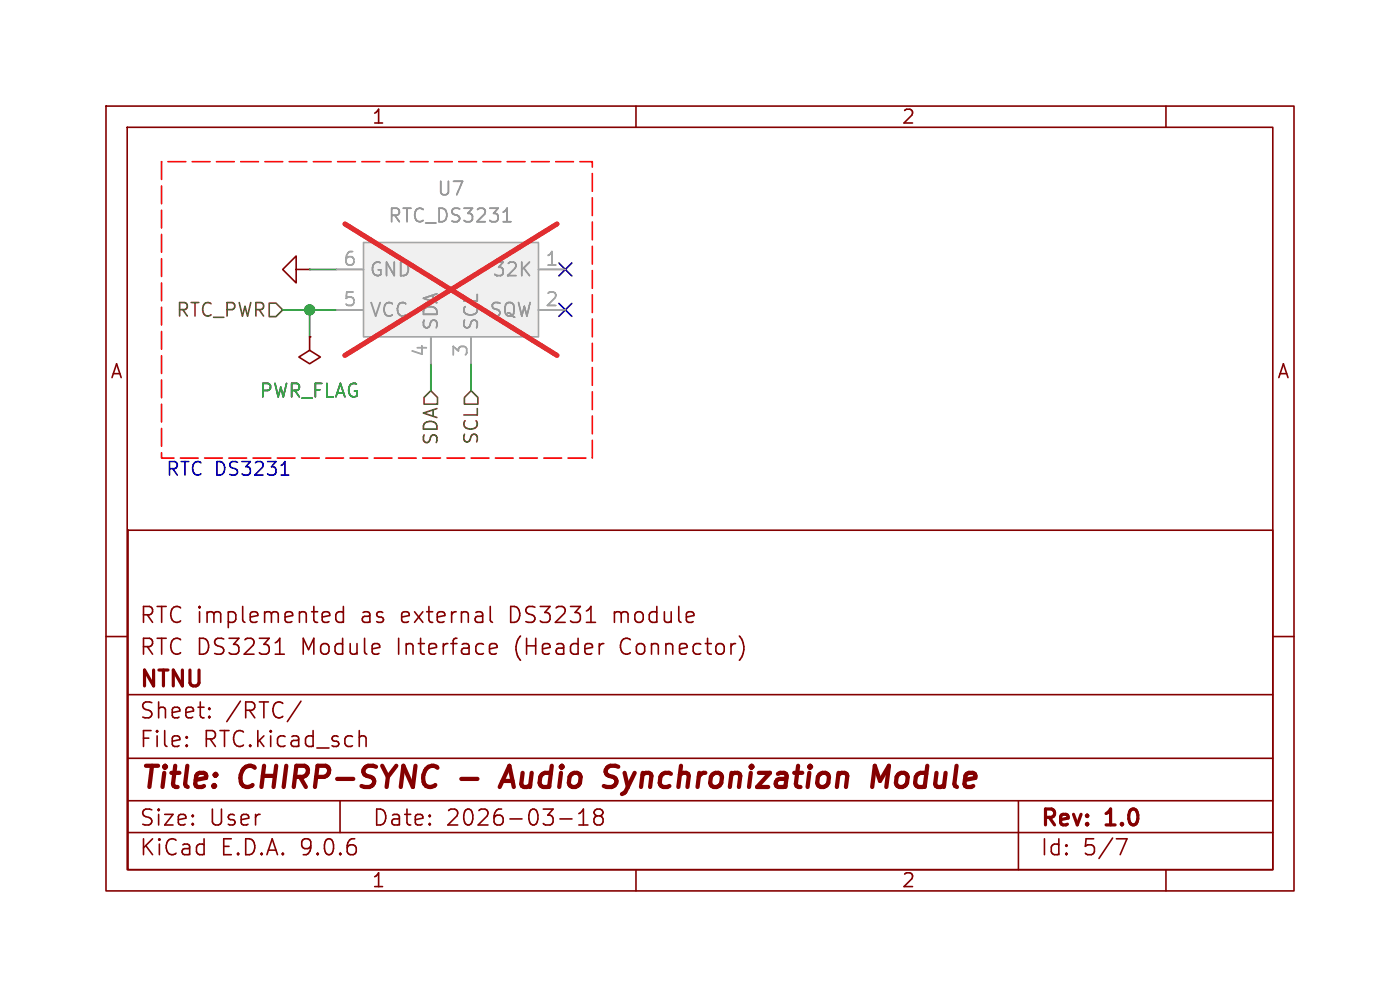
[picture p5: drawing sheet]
(kicad_sch
 (version 20250114)
 (generator "eeschema")
 (generator_version "9.0")
 (paper "User" 132.08 93.98)
 (title_block
  (title "CHIRP-SYNC - Audio Synchronization Module")
  (date "2026-03-18")
  (rev "1.0")
  (company "NTNU")
  (comment 1 "RTC DS3231 Module Interface (Header Connector)")
  (comment 2 "RTC implemented as external DS3231 module"))
 (lib_symbols
  (symbol "Timer_RTC:DS3231_TH" (exclude_from_sim no) (in_bom yes) (on_board yes)
   (property "Reference" "U" (at -2.032 -0.254 0) (effects (font (size 1.27 1.27))))
   (property "Value" "" (at 0 0 0) (effects (font (size 1.27 1.27))))
   (property "Footprint" "" (at 0 0 0) (effects (font (size 1.27 1.27)) (hide yes)))
   (property "Datasheet" "" (at 0 0 0) (effects (font (size 1.27 1.27)) (hide yes)))
   (property "Description" "" (at 0 0 0) (effects (font (size 1.27 1.27)) (hide yes)))
   (symbol "DS3231_TH_1_1"
    (rectangle (start -10.16 -1.27) (end 6.35 -10.16) (stroke (width 0) (type solid)) (fill (type background)))
    (pin power_in line (at -12.7 -3.81 0) (length 2.54) (name "GND" (effects (font (size 1.27 1.27)))) (number "6" (effects (font (size 1.27 1.27)))))
    (pin power_in line (at -12.7 -7.62 0) (length 2.54) (name "VCC" (effects (font (size 1.27 1.27)))) (number "5" (effects (font (size 1.27 1.27)))))
    (pin bidirectional line (at -3.81 -12.7 90) (length 2.54) (name "SDA" (effects (font (size 1.27 1.27)))) (number "4" (effects (font (size 1.27 1.27)))))
    (pin bidirectional line (at 0 -12.7 90) (length 2.54) (name "SCL" (effects (font (size 1.27 1.27)))) (number "3" (effects (font (size 1.27 1.27)))))
    (pin output line (at 8.89 -3.81 180) (length 2.54) (name "32K" (effects (font (size 1.27 1.27)))) (number "1" (effects (font (size 1.27 1.27)))))
    (pin input line (at 8.89 -7.62 180) (length 2.54) (name "SQW" (effects (font (size 1.27 1.27)))) (number "2" (effects (font (size 1.27 1.27))))))
   (embedded_fonts no))
  (symbol "power:GND"
   (power)
   (pin_numbers (hide yes))
   (pin_names
    (offset 0) (hide yes)) (exclude_from_sim no) (in_bom yes) (on_board yes)
   (property "Reference" "#PWR" (at 0 -6.35 0) (effects (font (size 1.27 1.27)) (hide yes)))
   (property "Value" "GND" (at 0 -3.81 0) (effects (font (size 1.27 1.27)) (hide yes)))
   (property "Footprint" "" (at 0 0 0) (effects (font (size 1.27 1.27)) (hide yes)))
   (property "Datasheet" "" (at 0 0 0) (effects (font (size 1.27 1.27)) (hide yes)))
   (property "Description" "Power symbol creates a global label with name \"GND\" , ground" (at 0 0 0) (effects (font (size 1.27 1.27)) (hide yes)))
   (symbol "GND_0_1"
    (polyline (pts (xy 0 0) (xy 0 -1.27) (xy 1.27 -1.27) (xy 0 -2.54) (xy -1.27 -1.27) (xy 0 -1.27)) (stroke (width 0) (type default)) (fill (type none))))
   (symbol "GND_1_1"
    (pin power_in line (at 0 0 270) (length 0) (name "~" (effects (font (size 1.27 1.27)))) (number "1" (effects (font (size 1.27 1.27))))))
   (embedded_fonts no))
  (symbol "power:PWR_FLAG"
   (power)
   (pin_numbers (hide yes))
   (pin_names
    (offset 0) (hide yes)) (exclude_from_sim no) (in_bom yes) (on_board yes)
   (property "Reference" "#FLG" (at 0 1.905 0) (effects (font (size 1.27 1.27)) (hide yes)))
   (property "Value" "PWR_FLAG" (at 0 3.81 0) (effects (font (size 1.27 1.27))))
   (property "Footprint" "" (at 0 0 0) (effects (font (size 1.27 1.27)) (hide yes)))
   (property "Datasheet" "~" (at 0 0 0) (effects (font (size 1.27 1.27)) (hide yes)))
   (property "Description" "Special symbol for telling ERC where power comes from" (at 0 0 0) (effects (font (size 1.27 1.27)) (hide yes)))
   (symbol "PWR_FLAG_0_0"
    (pin power_out line (at 0 0 90) (length 0) (name "~" (effects (font (size 1.27 1.27)))) (number "1" (effects (font (size 1.27 1.27))))))
   (symbol "PWR_FLAG_0_1"
    (polyline (pts (xy 0 0) (xy 0 1.27) (xy -1.016 1.905) (xy 0 2.54) (xy 1.016 1.905) (xy 0 1.27)) (stroke (width 0) (type default)) (fill (type none))))
   (embedded_fonts no)))
 (text "RTC DS3231\n"
  (exclude_from_sim no)
  (at 21.59 44.45 0)
  (effects (font (size 1.27 1.27))))
 (junction
  (at 29.21 29.21)
  (diameter 0)
  (color 0 0 0 0))
 (no_connect
  (at 53.34 25.4))
 (no_connect
  (at 53.34 29.21))
 (wire
  (pts (xy 44.45 34.29) (xy 44.45 36.83))
  (stroke (width 0) (type default)))
 (wire
  (pts (xy 29.21 31.75) (xy 29.21 29.21))
  (stroke (width 0) (type default)))
 (wire
  (pts (xy 29.21 25.4) (xy 31.75 25.4))
  (stroke (width 0) (type default)))
 (wire
  (pts (xy 26.67 29.21) (xy 29.21 29.21))
  (stroke (width 0) (type default)))
 (wire
  (pts (xy 40.64 34.29) (xy 40.64 36.83))
  (stroke (width 0) (type default)))
 (wire
  (pts (xy 29.21 29.21) (xy 31.75 29.21))
  (stroke (width 0) (type default)))
 (hierarchical_label "SDA"
  (shape input)
  (at 40.64 36.83 270)
  (effects (font (size 1.27 1.27)) (justify right)))
 (hierarchical_label "SCL"
  (shape input)
  (at 44.45 36.83 270)
  (effects (font (size 1.27 1.27)) (justify right)))
 (hierarchical_label "RTC_PWR"
  (shape input)
  (at 26.67 29.21 180)
  (effects (font (size 1.27 1.27)) (justify right)))
 (rule_area
  (polyline (pts (xy 15.24 15.24) (xy 15.24 43.18) (xy 55.88 43.18) (xy 55.88 15.24)) (stroke (width 0) (type dash)) (fill (type none))))
 (symbol
  (lib_id "power:PWR_FLAG")
  (at 29.21 31.75 180)
  (unit 1)
  (exclude_from_sim no)
  (in_bom yes)
  (on_board yes)
  (dnp no)
  (fields_autoplaced yes)
  (property "Reference" "#FLG02" (at 29.21 33.655 0) (effects (font (size 1.27 1.27)) (hide yes)))
  (property "Value" "PWR_FLAG" (at 29.21 36.83 0) (effects (font (size 1.27 1.27))))
  (property "Footprint" "" (at 29.21 31.75 0) (effects (font (size 1.27 1.27)) (hide yes)))
  (property "Datasheet" "~" (at 29.21 31.75 0) (effects (font (size 1.27 1.27)) (hide yes)))
  (property "Description" "Special symbol for telling ERC where power comes from" (at 29.21 31.75 0) (effects (font (size 1.27 1.27)) (hide yes)))
  (pin "1"))
 (symbol
  (lib_id "power:GND")
  (at 29.21 25.4 270)
  (unit 1)
  (exclude_from_sim no)
  (in_bom yes)
  (on_board yes)
  (dnp no)
  (fields_autoplaced yes)
  (property "Reference" "#PWR042" (at 22.86 25.4 0) (effects (font (size 1.27 1.27)) (hide yes)))
  (property "Value" "GND" (at 25.4 25.3999 90) (effects (font (size 1.27 1.27)) (justify right) (hide yes)))
  (property "Footprint" "" (at 29.21 25.4 0) (effects (font (size 1.27 1.27)) (hide yes)))
  (property "Datasheet" "" (at 29.21 25.4 0) (effects (font (size 1.27 1.27)) (hide yes)))
  (property "Description" "Power symbol creates a global label with name \"GND\" , ground" (at 29.21 25.4 0) (effects (font (size 1.27 1.27)) (hide yes)))
  (pin "1"))
 (symbol
  (lib_id "Timer_RTC:DS3231_TH")
  (at 44.45 21.59 0)
  (unit 1)
  (exclude_from_sim no)
  (in_bom yes)
  (on_board yes)
  (dnp yes)
  (fields_autoplaced yes)
  (property "Reference" "U7" (at 42.545 17.78 0) (effects (font (size 1.27 1.27))))
  (property "Value" "RTC_DS3231" (at 42.545 20.32 0) (effects (font (size 1.27 1.27))))
  (property "Footprint" "Connector_PinHeader_2.54mm:PinHeader_1x06_P2.54mm_DS3231" (at 44.45 21.59 0) (effects (font (size 1.27 1.27)) (hide yes)))
  (property "Datasheet" "" (at 44.45 21.59 0) (effects (font (size 1.27 1.27)) (hide yes)))
  (property "Description" "" (at 44.45 21.59 0) (effects (font (size 1.27 1.27)) (hide yes)))
  (property "LCSC Part #" "" (at 44.45 21.59 0) (effects (font (size 1.27 1.27)) (hide yes)))
  (pin "2")
  (pin "3")
  (pin "5")
  (pin "4")
  (pin "1")
  (pin "6")))
